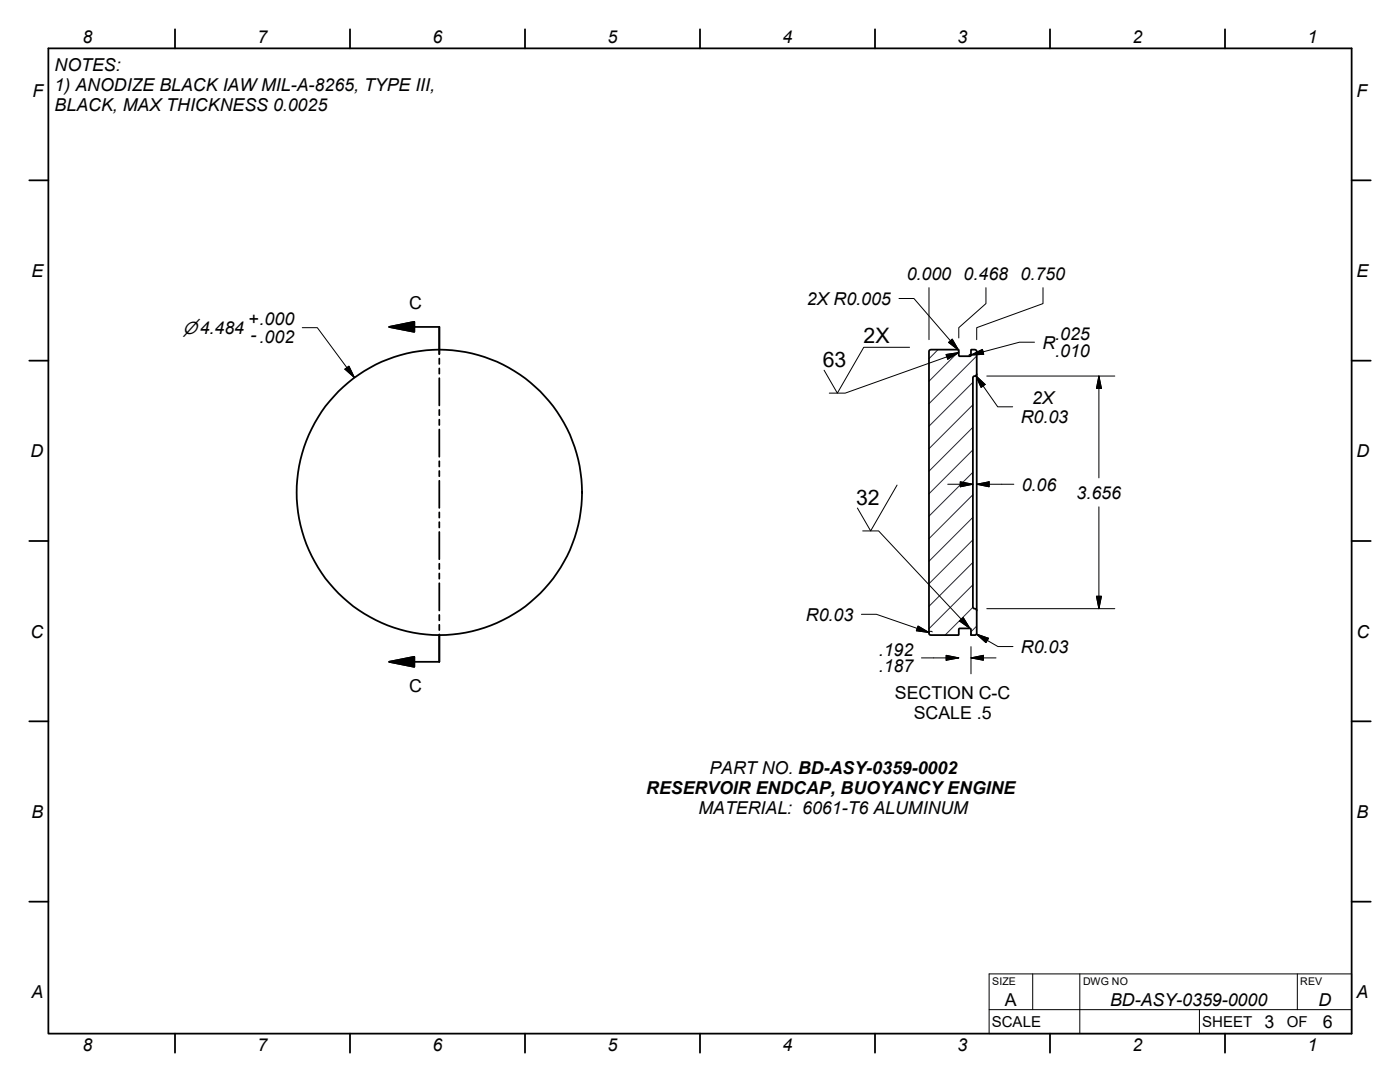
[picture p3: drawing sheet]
<svg xmlns="http://www.w3.org/2000/svg" width="279mm" height="216mm" viewBox="0 0 279 216" stroke-linecap="round" stroke-linejoin="round" font-family="sans-serif">
<g fill="none" stroke="#1e1e47" stroke-width=".2">
<path d="M187.2 69.8l-1.8 1.8M191.3 70.1l-5.9 6M194.2 76.3l-8.8 8.7M194.9 71l-9.5 9.6M194.2 98.7l-8.8 8.8M194.2 94.2l-8.8 8.8M194.2 89.8l-8.8 8.7M194.2 85.3l-8.8 8.7M194.2 80.8l-8.8 8.7M194.2 116.7l-8.8 8.8M194.2 112.2l-8.8 8.8M194.2 107.7l-8.8 8.8"/>
<path d="M194.2 103.2l-8.8 8.8M194.2 121.2l-5.6 5.5M194.9 124.9l-1.1 1.2"/>
</g>
<g fill="none" stroke="#000" stroke-width=".36">
<path d="M9.7 9.7h260v196.5h-260zM34.9 5.8v3.9M69.8 5.8v3.9M104.8 5.8v3.9M139.7 5.8v3.9M174.6 5.8v3.9M209.5 5.8v3.9M244.5 5.8v3.9M5.8 36h3.9M269.7 36h3.9M5.8 72h3.9M77.7 65.2l5-1v2z"/>
<path d="M77.7 65.2h10v5.5M87.7 71.5v1.1M87.7 73.5v1.1M87.7 75.5v5.4M185.5 69.9l.3-.1h5.5v1.1l.2 .2h2.1l.2-.2v-1.1h.7l.4 .2v4.7l-.2 .3-.4 .1-.1 .3v45.7l.1 .3 .5 .2 .1 .2v4.5l-.2 .4h-.9v-1.1l-.2-.2h-2.2l-.1 1.3h-5.5l-.4-.2v-56.4zM194.9 74.7v47.1M269.7 72h3.9M87.7 81.8v1M87.7 83.7v1.1M87.7 85.7v5.4M87.7 92v1.1M87.7 94v1"/>
<path d="M87.7 95.9v5.4M5.8 107.9h3.9M87.7 102.2v1.1M87.7 104.2v1.1M87.7 106.2v5.4M87.7 112.5v1M87.7 114.4v1.1M87.7 116.4v5.4M269.7 107.9h3.9M77.7 132.1l5-1v2zM87.7 122.7v1.1M87.7 124.7v1"/>
<path d="M87.7 126.6v5.5h-10M5.8 143.9h3.9M269.7 143.9h3.9M5.8 179.9h3.9M269.7 179.9h3.9M34.9 206.2v3.9M69.8 206.2v3.9M104.8 206.2v3.9M139.7 206.2v3.9M174.6 206.2v3.9M209.5 206.2v3.9M244.5 206.2v3.9"/>
<circle cx="87.7" cy="98.3" r="28.5"/>
</g>
<g fill="none" stroke="#000" stroke-width=".2">
<path d="M179.4 59.6h3l8.9 10.2M185.4 57.4v10.4M196.8 57.4v3.2l-5.5 4.8v2M208.2 57.4v3.2l-13.3 4.8v2.4M60.3 65.4h3l7.4 10M68.8 73.7l.8-.6 1.1 2.3zM181.5 69.3h-9.1l-5.3 9.1-2.6-4.5M188.8 70.7l2.5-.3-2.2 1.3zM189.3 68.3l.7-.6 1.3 2.2zM191.3 70.4l-22.6 8h-3.2M193.8 70.9l-.1-.2h-.2v.4M193.8 70.8l2.3-1.1 .2 1z"/>
<path d="M194.7 75l4.4 6.2h3M194.7 75l1.9 1.7-.8 .6zM196.9 75h25.6M206.5 68.3h-3l-9.7 2.5M219.3 75v20.4M219.3 75l.5 2.5h-1zM179 96.8l-5.2 9.1-2.7-4.5M189.1 96.6h5.1M191.6 96.1l2.6 .5-2.6 .5zM194.9 96.6l2.5-.5v1zM194.9 96.6h7.4M172.2 105.9h3.1l18.3 19.5"/>
<path d="M218.8 119h1l-.5 2.5zM219.3 101.1v20.4M171.9 122.6h3l10.5 3.6M183.2 124.9l2.2 1.3-2.5-.3zM183.9 131.3h7.4M186.1 126.1l-.5-.1-.2 .3M188.8 130.8l2.5 .5-2.5 .4zM191.5 123.9l.7-.7 1.4 2.2zM193.8 129v5.5M193.8 131.3l2.5-.5v.9zM193.8 131.3h5M194.9 126.5l4.3 2.5h3"/>
<path d="M194.9 126.5l2.4 .9-.5 .8zM196.9 121.5h25.6M197.4 194.3h72.3v11.9h-72.3zM206.1 194.3v7.2M215.5 194.3v11.9M258.9 194.3v7.2M197.4 201.5h72.3M239.4 201.5v4.7"/>
</g>
<path d="M77.7 65.2l5-1v2zM77.7 132.1l5-1v2z" fill="#000" stroke="#000" stroke-width=".36"/>
<g fill="#000" stroke="#000" stroke-width=".2">
<path d="M68.8 73.7l.8-.6 1.1 2.3zM188.8 70.7l2.5-.3-2.2 1.3zM189.3 68.3l.7-.6 1.3 2.2zM193.8 70.8l2.3-1.1 .2 1zM194.7 75l1.9 1.7-.8 .6zM219.3 75l.5 2.5h-1zM191.6 96.1l2.6 .5-2.6 .5zM194.9 96.6l2.5-.5v1zM218.8 119h1l-.5 2.5zM183.2 124.9l2.2 1.3-2.5-.3zM188.8 130.8l2.5 .5-2.5 .4zM191.5 123.9l.7-.7 1.4 2.2z"/>
<path d="M193.8 131.3l2.5-.5v.9zM194.9 126.5l2.4 .9-.5 .8z"/>
</g>
<g font-size="4.3">
<text x="172.4" y="68.4">2X</text>
<text x="164.2" y="73.2">63</text>
<text x="170.8" y="100.7">32</text>
</g>
<g font-size="3.5">
<text x="16.5" y="8.7">8</text>
<text x="51.4" y="8.7">7</text>
<text x="86.3" y="8.7">6</text>
<text x="121.3" y="8.7">5</text>
<text x="156.2" y="8.7">4</text>
<text x="191.1" y="8.7">3</text>
<text x="226" y="8.7">2</text>
<text x="260.9" y="8.7">1</text>
<text x="10.9" y="14.2">NOTES:</text>
<text x="6.5" y="19.3">F</text>
<text x="10.9" y="18.2">1) ANODIZE BLACK IAW MIL-A-8265, TYPE III,</text>
<text x="10.9" y="22.2">BLACK, MAX THICKNESS 0.0025</text>
<text x="270.7" y="19.3">F</text>
<text x="6.3" y="55.2">E</text>
<text x="181" y="55.8">0.000</text>
<text x="192.3" y="55.8">0.468</text>
<text x="203.7" y="55.8">0.750</text>
<text x="270.7" y="55.2">E</text>
<text x="49.6" y="64.9">+.000</text>
<text x="81.6" y="61.7">C</text>
<text x="161" y="60.8">2XR0.005</text>
<text x="36.4" y="66.7">⌀ 4.484</text>
<text x="50" y="68.1">- .002</text>
<text x="208" y="69.6">R</text>
<text x="210.6" y="67.9">.025</text>
<text x="210.6" y="71.1">.010</text>
<text x="206" y="80.5">2X</text>
<text x="203.7" y="84.3">R0.03</text>
<text x="6.1" y="91.2">D</text>
<text x="270.7" y="91.2">D</text>
<text x="203.9" y="97.9">0.06</text>
<text x="214.9" y="99.5">3.656</text>
<text x="160.8" y="123.8">R0.03</text>
<text x="6.1" y="127.2">C</text>
<text x="175.4" y="130.9">.192</text>
<text x="203.7" y="130.3">R0.03</text>
<text x="270.7" y="127.2">C</text>
<text x="175.4" y="134.1">.187</text>
<text x="81.6" y="138.1">C</text>
<text x="178.6" y="139.5">SECTION C-C</text>
<text x="182.4" y="143.5">SCALE .5</text>
<text x="141.6" y="154.4">PART NO. BD-ASY-0359-0002</text>
<text x="128.9" y="158.4">RESERVOIR ENDCAP, BUOYANCY ENGINE</text>
<text x="6.3" y="163.2">B</text>
<text x="139.4" y="162.4">MATERIAL: 6061-T6 ALUMINUM</text>
<text x="270.7" y="163.2">B</text>
<text x="6.3" y="199.2">A</text>
<text x="200.5" y="200.7">A</text>
<text x="221.5" y="200.7">BD-ASY-0359-0000</text>
<text x="263.1" y="200.7">D</text>
<text x="270.7" y="199.2">A</text>
<text x="16.5" y="209.8">8</text>
<text x="51.4" y="209.8">7</text>
<text x="86.3" y="209.8">6</text>
<text x="121.3" y="209.8">5</text>
<text x="156.2" y="209.8">4</text>
<text x="191.1" y="209.8">3</text>
<text x="226" y="209.8">2</text>
<text x="252.3" y="205.1">3</text>
<text x="260.9" y="209.8">1</text>
<text x="264" y="205.1">6</text>
</g>
<g font-size="3">
<text x="197.9" y="204.9">SCALE</text>
<text x="239.9" y="204.9">SHEET</text>
<text x="256.8" y="204.9">OF</text>
</g>
<g font-size="2.1">
<text x="198" y="196.5">SIZE</text>
<text x="216.1" y="196.5">DWG NO</text>
<text x="259.5" y="196.5">REV</text>
</g>
</svg>
